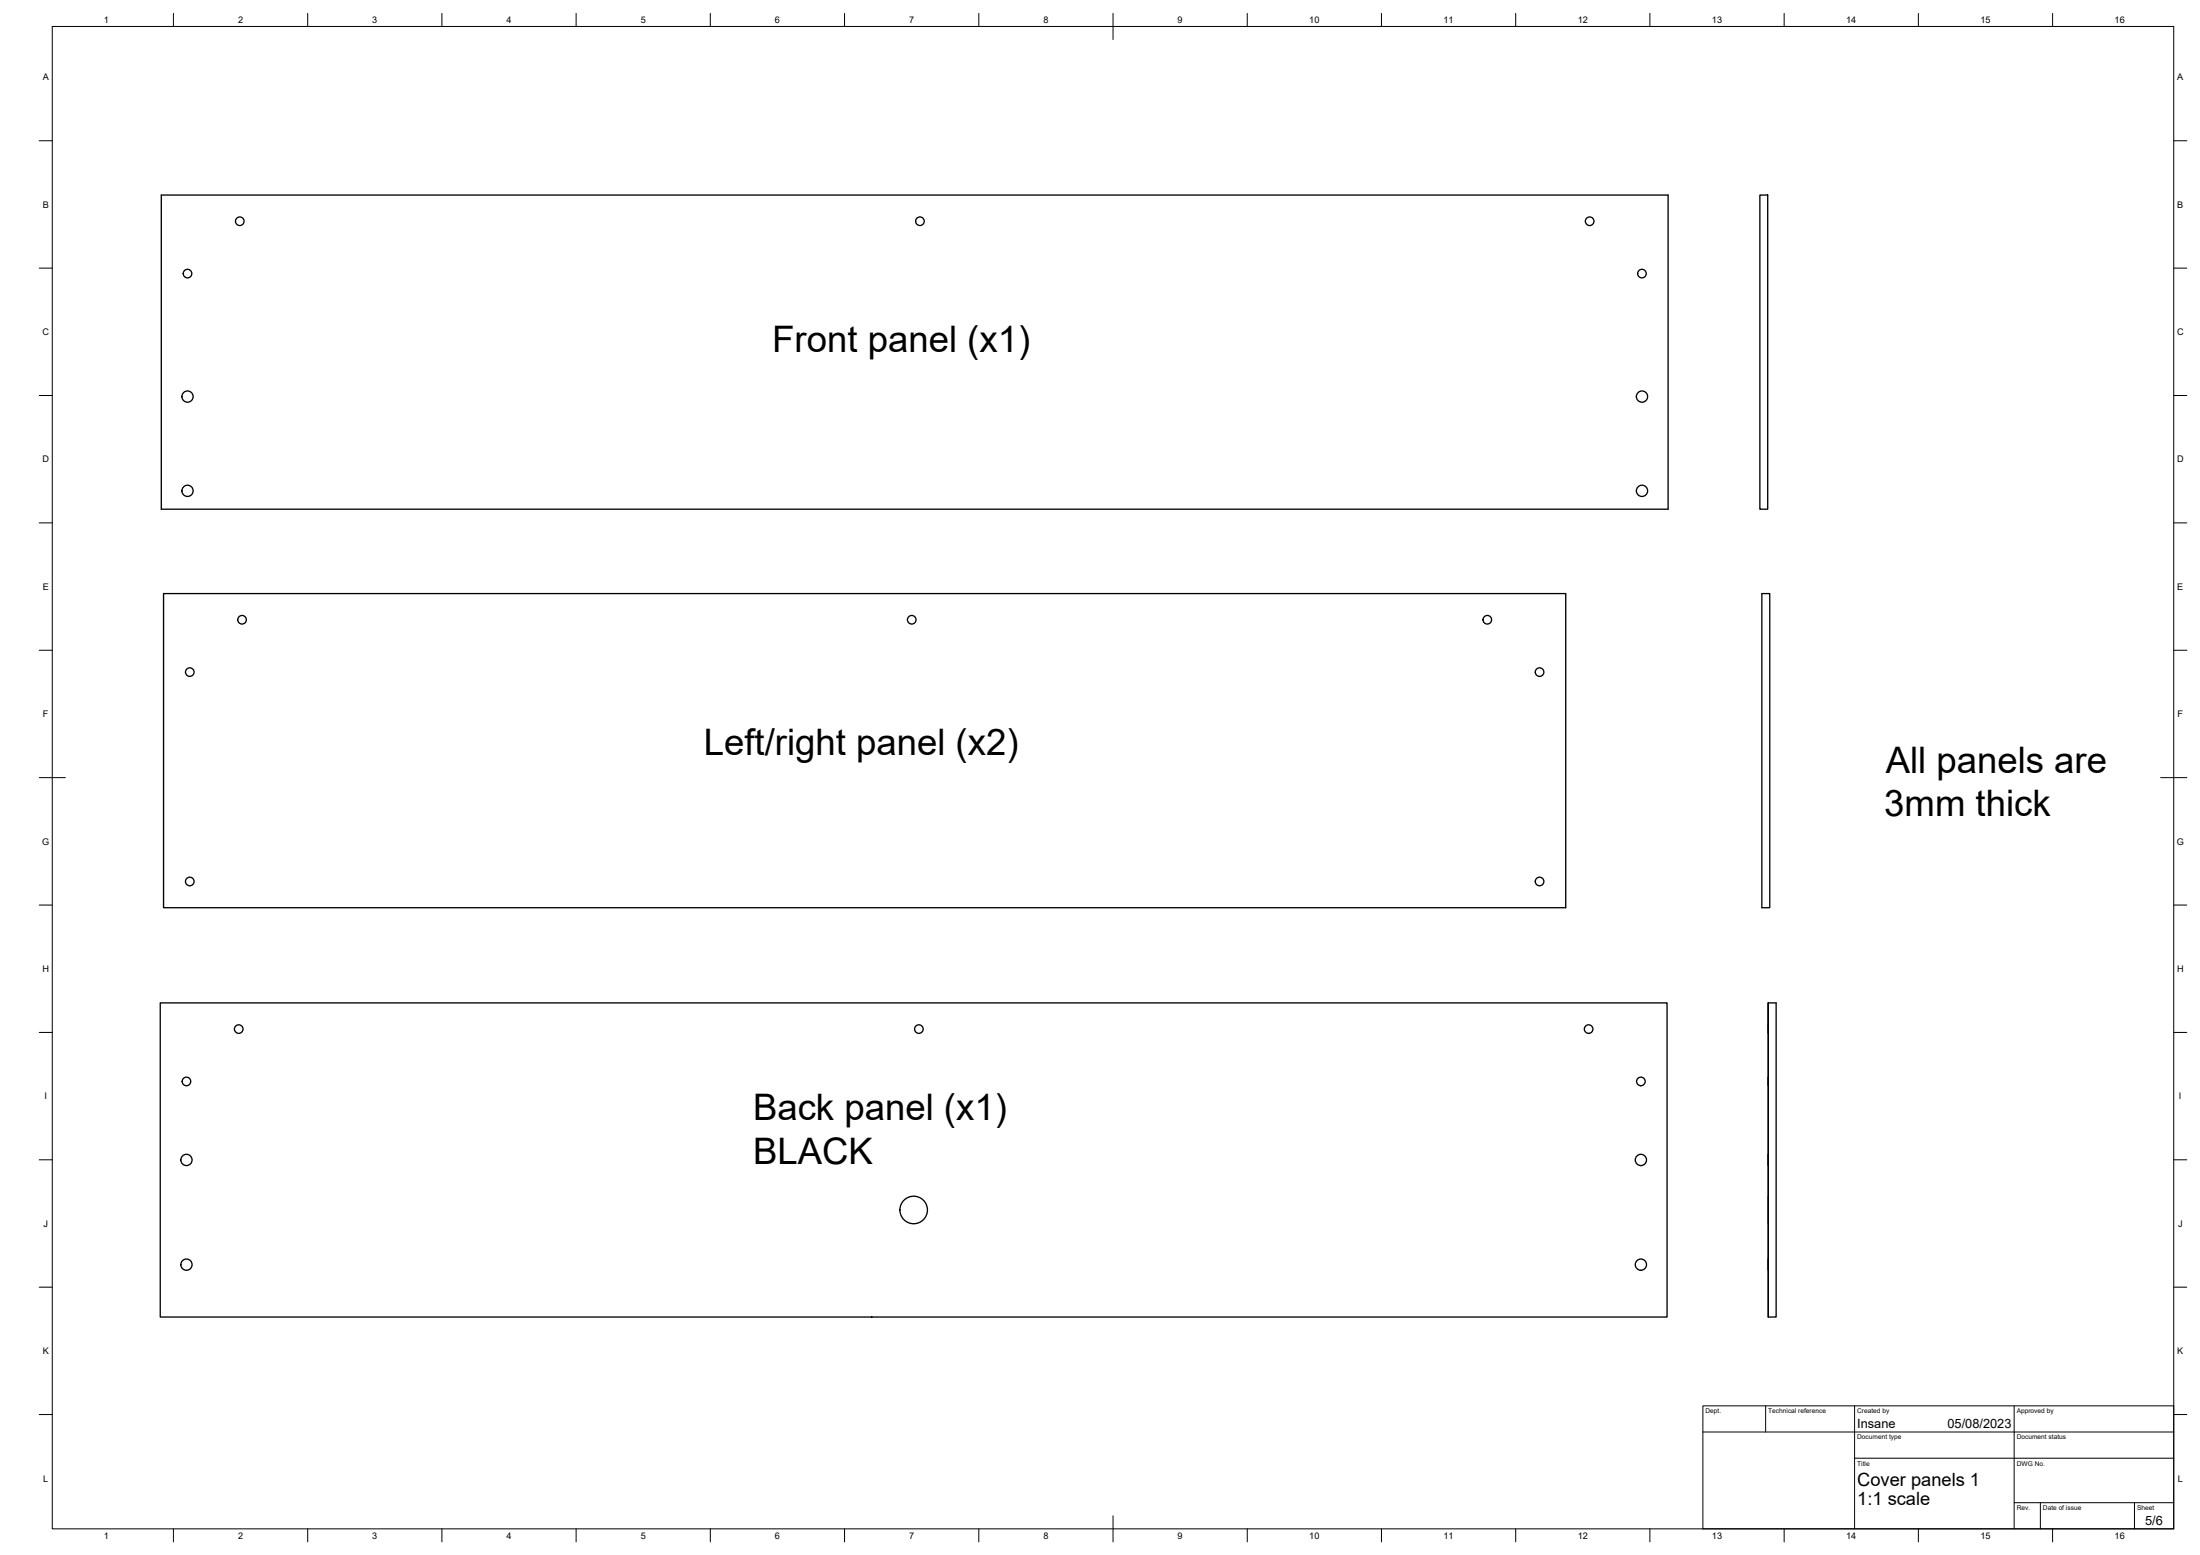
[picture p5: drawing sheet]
<svg xmlns="http://www.w3.org/2000/svg" width="841mm" height="594mm" viewBox="0 0 841 594" stroke-linecap="round" stroke-linejoin="round" font-family="sans-serif">
<!-- layer: Visible -->
<g fill="none" stroke="#000" stroke-width=".51">
<path d="M61.7 74.5h576v120h-576zM672.8 74.5h3v120h-3zM62.5 226.8h536.1v120h-536.1zM673.5 226.8h3.1v120h-3.1zM61.3 383.2h576v120h-576zM676 383.2h3v120h-3M676 391.5v-8.3v120M676 394.8v16.7M676 391.5v3.3zM676 414.8v26.2M676 411.5v3.3zM676 445.3v35.7"/>
<path d="M676 457v10.5M676 441v4.3zM676 485.3v17.9M676 481v4.3z"/>
<circle cx="91.7" cy="84.5" r="1.64"/>
<circle cx="351.7" cy="84.5" r="1.64"/>
<circle cx="607.7" cy="84.5" r="1.64"/>
<circle cx="71.7" cy="104.5" r="1.64"/>
<circle cx="627.7" cy="104.5" r="1.64"/>
<circle cx="71.7" cy="151.5" r="2.15"/>
<circle cx="627.7" cy="151.5" r="2.15"/>
<circle cx="71.7" cy="187.5" r="2.15"/>
<circle cx="627.7" cy="187.5" r="2.15"/>
<circle cx="92.5" cy="236.8" r="1.64"/>
<circle cx="348.5" cy="236.8" r="1.64"/>
<circle cx="568.6" cy="236.8" r="1.64"/>
<circle cx="72.5" cy="256.8" r="1.64"/>
<circle cx="588.5" cy="256.8" r="1.64"/>
<circle cx="72.5" cy="336.8" r="1.64"/>
<circle cx="588.5" cy="336.8" r="1.64"/>
<circle cx="91.3" cy="393.2" r="1.64"/>
<circle cx="351.3" cy="393.2" r="1.64"/>
<circle cx="607.3" cy="393.2" r="1.64"/>
<circle cx="71.3" cy="413.2" r="1.64"/>
<circle cx="627.3" cy="413.2" r="1.64"/>
<circle cx="71.3" cy="443.1" r="2.15"/>
<circle cx="627.3" cy="443.1" r="2.15"/>
<circle cx="349.3" cy="462.3" r="5.3"/>
<circle cx="71.3" cy="483.2" r="2.15"/>
<circle cx="627.3" cy="483.2" r="2.15"/>
</g>
<!-- layer: BORDER -->
<g fill="none" stroke="#000" stroke-width=".38">
<path d="M20 10.1h811v574h-811zM66.3 5.1v5M117.6 5.1v5M168.9 5.1v5M220.2 5.1v5M271.5 5.1v5M322.9 5.1v5M374.2 5.1v5M425.5 5.1v10M476.8 5.1v5M528.1 5.1v5M579.4 5.1v5"/>
<path d="M630.7 5.1v5M682.1 5.1v5M733.4 5.1v5M784.7 5.1v5M15 53.8h5M831 53.8h5M15 102.4h5M831 102.4h5M15 151.1h5M831 151.1h5M15 199.8h5M831 199.8h5"/>
<path d="M15 248.4h5M831 248.4h5M15 297.1h10M826 297.1h10M15 345.8h5M831 345.8h5M15 394.4h5M831 394.4h5M15 443.1h5M831 443.1h5M15 491.8h5M831 491.8h5"/>
<path d="M15 540.4h5M831 540.4h5M425.5 579.1v10M66.3 584.1v5M117.6 584.1v5M168.9 584.1v5M220.2 584.1v5M271.5 584.1v5M322.9 584.1v5M374.2 584.1v5M476.8 584.1v5M528.1 584.1v5"/>
<path d="M579.4 584.1v5M630.7 584.1v5M682.1 584.1v5M733.4 584.1v5M784.7 584.1v5"/>
</g>
<!-- layer: TITLEBLOCK -->
<path d="M651 537.1h180v47h-180zM675 537.1v10M709 537.1v47M770 537.1v47M651 547.1h180M709 557.1h122M770 574.1h61M780 574.1v10M816 574.1v10" fill="none" stroke="#000" stroke-width=".38"/>
<g font-size="14">
<text x="295.2" y="134.4">Front panel (x1)</text>
<text x="269" y="288.4">Left/right panel (x2)</text>
<text x="720.9" y="295.1">All panels are</text>
<text x="720.3" y="311.8">3mm thick</text>
<text x="287.9" y="428">Back panel (x1)</text>
<text x="287.9" y="444.9">BLACK</text>
</g>
<g font-size="7">
<text x="710" y="567.6">Cover panels 1</text>
<text x="710" y="575.1">1:1 scale</text>
</g>
<g font-size="4.9">
<text x="710" y="545.6">Insane</text>
<text x="744.5" y="545.6">05/08/2023</text>
<text x="820.1" y="582.7">5/6</text>
</g>
<g font-size="3.5">
<text x="39.7" y="8.9">1</text>
<text x="91" y="8.9">2</text>
<text x="142.3" y="8.8">3</text>
<text x="193.6" y="8.9">4</text>
<text x="244.9" y="8.8">5</text>
<text x="296.2" y="8.8">6</text>
<text x="347.6" y="8.8">7</text>
<text x="398.9" y="8.8">8</text>
<text x="450.2" y="8.8">9</text>
<text x="500.5" y="8.8">10</text>
<text x="551.8" y="8.9">11</text>
<text x="603.1" y="8.9">12</text>
<text x="654.5" y="8.8">13</text>
<text x="705.8" y="8.9">14</text>
<text x="757.1" y="8.8">15</text>
<text x="808.4" y="8.8">16</text>
<text x="16.3" y="30.7">A</text>
<text x="832.3" y="30.7">A</text>
<text x="16.3" y="79.3">B</text>
<text x="832.3" y="79.3">B</text>
<text x="16.2" y="128">C</text>
<text x="832.2" y="128">C</text>
<text x="16.2" y="176.7">D</text>
<text x="832.2" y="176.7">D</text>
<text x="16.3" y="225.4">E</text>
<text x="832.3" y="225.4">E</text>
<text x="16.4" y="274">F</text>
<text x="832.4" y="274">F</text>
<text x="16.1" y="322.7">G</text>
<text x="832.1" y="322.7">G</text>
<text x="16.2" y="371.3">H</text>
<text x="832.2" y="371.3">H</text>
<text x="17" y="420">I</text>
<text x="833" y="420">I</text>
<text x="16.6" y="468.7">J</text>
<text x="832.6" y="468.7">J</text>
<text x="16.3" y="517.3">K</text>
<text x="832.3" y="517.3">K</text>
<text x="16.5" y="566">L</text>
<text x="832.5" y="566">L</text>
<text x="39.7" y="587.8">1</text>
<text x="91" y="587.8">2</text>
<text x="142.3" y="587.8">3</text>
<text x="193.6" y="587.8">4</text>
<text x="244.9" y="587.8">5</text>
<text x="296.2" y="587.8">6</text>
<text x="347.6" y="587.8">7</text>
<text x="398.9" y="587.8">8</text>
<text x="450.2" y="587.8">9</text>
<text x="500.5" y="587.8">10</text>
<text x="551.8" y="587.8">11</text>
<text x="603.1" y="587.8">12</text>
<text x="654.5" y="587.8">13</text>
<text x="705.8" y="587.8">14</text>
<text x="757.1" y="587.8">15</text>
<text x="808.4" y="587.8">16</text>
</g>
<g font-size="2.5">
<text x="652" y="539.9">Dept.</text>
<text x="676" y="539.9">Technical reference</text>
<text x="710" y="539.9">Created by</text>
<text x="771" y="539.9">Approved by</text>
<text x="710" y="549.9">Document type</text>
<text x="771" y="549.9">Document status</text>
<text x="710" y="559.9">Title</text>
<text x="771" y="559.9">DWG No.</text>
<text x="771" y="576.9">Rev.</text>
<text x="781" y="576.9">Date of issue</text>
<text x="817" y="576.9">Sheet</text>
</g>
</svg>
